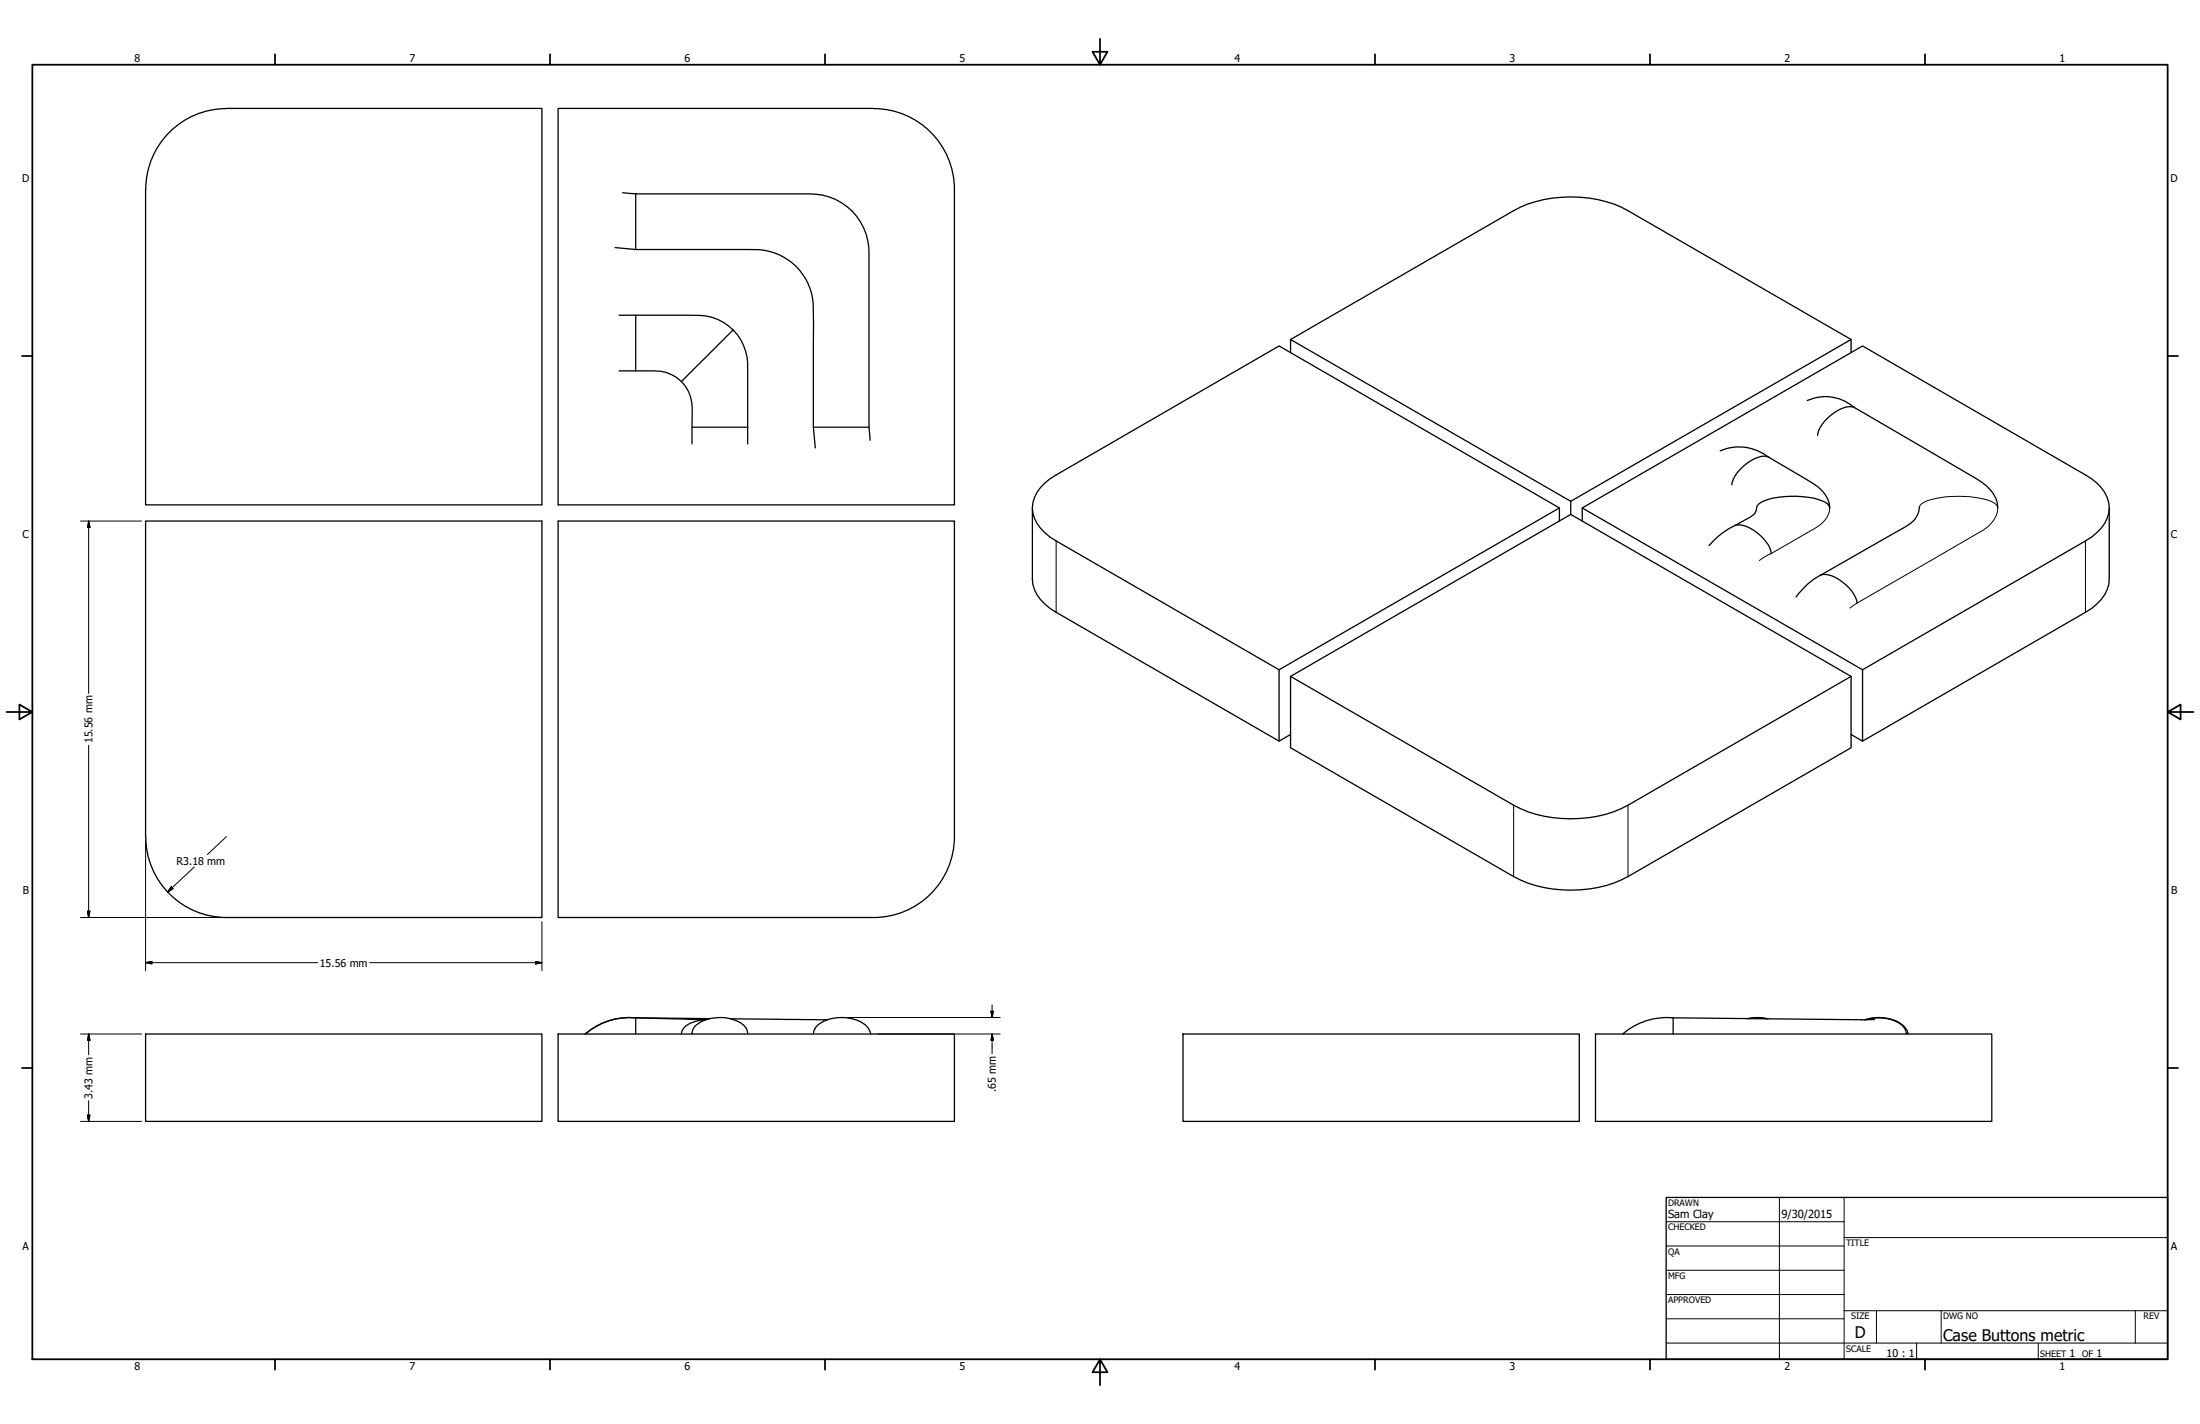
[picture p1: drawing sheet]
<svg xmlns="http://www.w3.org/2000/svg" width="864mm" height="559mm" viewBox="0 0 864 559" stroke-linecap="round" stroke-linejoin="round" font-family="sans-serif">
<!-- layer: Visible (ANSI) -->
<g fill="none" stroke="#000" stroke-width=".51">
<path d="M342.9 42.5h-123.8v155.6h155.5v-123.8a31.7 31.7 0 0 0-31.7-31.7M57.1 74.3v123.8h155.6v-155.6h-123.8a31.8 31.8 0 0 0-31.7 31.8M244.4 75.6l5.2 .5M249.6 76.1v21.8M249.6 76.1h64.9a24.4 24.4 0 0 1 21.7 8.7 24.5 24.5 0 0 1 4.9 17.9v64.9M241.4 97.2l8.2 .7M249.6 97.9h40.4a37 37 0 0 1 12.1 .8 22.8 22.8 0 0 1 17.1 20.4l.1 48.5M243 123.7h6.6M249.6 123.7h19.8a24.4 24.4 0 0 1 14.4 2.7l4 3.1M249.6 123.7v21.8M287.8 129.5a19.9 19.9 0 0 1 5.7 13.4v24.7M287.8 129.5l-20.3 20.2"/>
<path d="M506.6 138.4v-5.2l110 63.5v5.2l110 63.5v28l-87.5 50.6M506.6 133.2l87.6-50.5a49.4 49.4 0 0 1 44.9 0l87.5 50.5v5.2M726.6 133.2l-110 63.5M243 145.5h6.6M249.6 145.5h4.7a15.7 15.7 0 0 1 13.2 4.2M267.5 149.7a15.7 15.7 0 0 1 4.2 13.2v4.7M709.4 157.2a17.3 17.3 0 0 1 18.7 2.8M271.7 167.6v6.6M271.7 167.6h21.8M293.5 167.6v6.6M319.3 167.6h21.8M319.3 167.6l.7 8.2"/>
<path d="M341.1 167.6l.5 5.2M414.6 212.3l87.5 50.5M612.1 204.5v-5.2l-110 63.5v28l-87.5-50.5M621.1 204.5v-5.2l110-63.5 87.5 50.6a16.2 16.2 0 0 1 9.4 12.9 14.6 14.6 0 0 1-6.9 11.5l-2.5 1.5M681.1 206.2a11.7 11.7 0 0 1 10 4l1.2 1.2a9.7 9.7 0 0 1 3 5.8M714.7 225.7a9.5 9.5 0 0 1 8.6 2.8 13.4 13.4 0 0 1 5.7 8.2M828 227.3a14.6 14.6 0 0 1-6.9 11.5l-2.5 1.5M726.6 265.4l-87.5 50.6M506.6 288.2l-4.5 2.6M57.1 328.3v-123.8h155.6v155.5h-123.8a31.7 31.7 0 0 1-31.7-31.7M374.6 328.3v-123.8h-155.5v155.5h123.8a31.7 31.7 0 0 0 31.7-31.7M249.6 399.4a26.5 26.5 0 0 0-19.9 6.4"/>
<path d="M249.6 399.4l27.5 .8M249.6 399.4l29.2 .3M249.6 399.4v6.4M286.8 399.8l36.7 .4M656.8 399.4a26.5 26.5 0 0 0-19.8 6.4M656.8 399.4v6.4M656.8 399.4l74.1 .8M686 399.7a17.3 17.3 0 0 1 8.1 .1M686.6 399.7a17.3 17.3 0 0 1 6.9 .1M57.1 405.8h155.6v34.3h-155.6zM219.1 405.8h155.5v34.3h-155.5zM271.7 405.8v-.3a5.8 5.8 0 0 1 4.2-4.9 16.1 16.1 0 0 1 16.2 1.9 4.3 4.3 0 0 1 1.4 3.3"/>
<path d="M277 400.2a10.8 10.8 0 0 0-9 3.9l-.5 1.7M319.3 405.8l.1-1.1a8.6 8.6 0 0 1 7.6-5.1 14.1 14.1 0 0 1 13.9 3.9l.9 2.3M323.3 400.2h1.4M464.4 405.8h155.6v34.3h-155.6zM626.3 405.8h155.6v34.3h-155.6zM732 400.2a16.1 16.1 0 0 1 15.6 2.7l1.1 1.6 .3 1.3M732.3 400.2a15.7 15.7 0 0 1 14.4 2.2l1.5 2.2 .1 1.2M735.8 400.1l-5 .1"/>
</g>
<!-- layer: Visible Narrow (ANSI) -->
<path d="M718.2 199.3a9.5 9.5 0 0 1-5.3 7.8l-22.3 12.9M753.4 199.3a3.8 3.8 0 0 1 2.9-2.7 43.4 43.4 0 0 1 25 0 3.5 3.5 0 0 1 2.8 4.3 11.9 11.9 0 0 1-5.4 7l-49.7 28.8-2.8 1.9M414.6 212.3v28M818.6 212.3v28M594.2 316v28M639.1 316v28" fill="none" stroke="#000" stroke-width=".39"/>
<g fill="none" stroke="#000" stroke-width=".51">
<path d="M675.3 176.9a18.7 18.7 0 0 1 19 2.6M713.5 170.8a15.8 15.8 0 0 1 11.2-11.1l2.4-.1 .8 .3 46 26.9a19.9 19.9 0 0 1 9.6 8.9l.7 3.6M405.3 199.3v28a14.6 14.6 0 0 0 6.9 11.5l2.4 1.5M612.1 199.3l-110-63.5-87.5 50.6a16.2 16.2 0 0 0-9.3 12.9 14.6 14.6 0 0 0 6.9 11.5l2.4 1.5M621.1 199.3l110 63.5M679.8 190.3a14.9 14.9 0 0 1 8.6-10.2 7 7 0 0 1 5.8-.7l14.2 8.3a18.8 18.8 0 0 1 9.1 8.2l.6 1.6 .1 1.8a3.7 3.7 0 0 0-3-2.8 35.3 35.3 0 0 0-23.9 .6 3.1 3.1 0 0 0-1.9 3.2 8.8 8.8 0 0 1-4.9 4l-3.5 1.9M753.4 199.3a9.1 9.1 0 0 1-5.7 7.6l-33.1 18.8M828 199.3v28M616.6 201.9l-110 63.5M681.1 206.2a30.2 30.2 0 0 0-10.2 7.9M818.6 212.3l-87.5 50.5v28l-4.5-2.6M714.7 225.7a27.9 27.9 0 0 0-9.7 8.6"/>
<path d="M818.6 240.3l-87.5 50.5M639.1 316a49.9 49.9 0 0 1-44.9 0l-87.6-50.6v28l87.6 50.6a49.9 49.9 0 0 0 44.9 0"/>
</g>
<!-- layer: Border (ANSI) -->
<g fill="none" stroke="#000" stroke-width=".7">
<path d="M431.8 15.2v10.2l-2.9-5.1h5.8l-2.9 5.1M12.7 25.4h838.2v508h-838.2zM107.9 21.3v4.1M215.9 21.3v4.1M323.8 21.3v4.1M539.8 21.3v4.1M647.7 21.3v4.1M755.6 21.3v4.1M8.6 139.7h4.1M850.9 139.7h4.1M2.5 279.4h10.2l-5.1-2.9v5.8l5.1-2.9M850.9 279.4l5.1 2.9v-5.8l-5.1 2.9h10.2"/>
<path d="M8.6 419.1h4.1M850.9 419.1h4.1M107.9 533.4v4.1M215.9 533.4v4.1M323.8 533.4v4.1M431.8 533.4l2.9 5.1h-5.8l2.9-5.1v10.2M539.8 533.4v4.1M647.7 533.4v4.1M755.6 533.4v4.1"/>
</g>
<!-- layer: Title (ANSI) -->
<g fill="none" stroke="#000" stroke-width=".39">
<path d="M654 479.4h69.9M698.5 469.9v63.5M723.9 469.9v63.5M654 488.9h69.9M654 498.5h69.9M723.9 485.6h127M654 508h69.9M654 517.5h69.9M723.9 514.3h127M736.6 514.3v12.7M762 514.3v12.7M838.2 514.3v12.7"/>
<path d="M654 527h196.9M752.3 527v6.4M800.1 527v6.4"/>
</g>
<path d="M654 469.9h196.9v63.5h-196.9z" fill="none" stroke="#000" stroke-width=".51"/>
<!-- layer: Dimension (ANSI) -->
<g fill="none" stroke="#000" stroke-width=".39">
<path d="M31.6 204.5h24M34.8 204.5l.5 2.5h-.9zM34.8 204.5v67.6M34.8 292.5v67.5M57.1 329.9v51M88.9 328.3l-7.5 7M34.4 357.6h.9l-.5 2.4zM67.2 348l.7 .7-2.1 1.4zM76.3 340.2l-10.5 9.9M31.6 360h55.7M57.1 377.8l2.5-.5v1zM57.1 377.8h67.7"/>
<path d="M145.1 377.8h67.6M210.2 377.3l2.5 .5-2.5 .5zM212.7 361.7v19.2M332.7 399.3h59.9M389 396.8h1l-.6 2.5zM389.4 394.3v5M31.6 405.8h24M34.8 405.8l.5 2.4h-.9zM34.8 405.8v8.1M344.5 405.8h48.1M389.4 405.8l.6 2.4h-1zM389.4 405.8v7.6"/>
<path d="M34.4 437.6h.9l-.5 2.5zM34.8 431.9v8.2M31.6 440.1h24"/>
</g>
<g fill="#000" stroke="#000" stroke-width=".39">
<path d="M34.8 204.5l.5 2.5zM34.8 204.5l.5 2.5h-.9zM34.4 357.6l.4 2.4zM34.4 357.6h.9l-.5 2.4zM67.2 348l-1.4 2.1zM67.2 348l.7 .7-2.1 1.4zM57.1 377.8l2.5-.5zM57.1 377.8l2.5-.5v1zM210.2 378.3l2.5-.5zM210.2 377.3l2.5 .5-2.5 .5zM389 396.8l.4 2.5zM389 396.8h1l-.6 2.5z"/>
<path d="M34.8 405.8l.5 2.4zM34.8 405.8l.5 2.4h-.9zM389.4 405.8l.6 2.4zM389.4 405.8l.6 2.4h-1zM34.4 437.6l.4 2.5zM34.4 437.6h.9l-.5 2.5z"/>
</g>
<g font-size="6.3">
<text x="728.1" y="524.9">D</text>
<text x="762.8" y="526.2">Case Buttons metric</text>
</g>
<g font-size="4.4">
<text x="654.8" y="477.8">Sam Clay</text>
<text x="699.3" y="478">9/30/2015</text>
</g>
<g font-size="4.2">
<text x="52.8" y="24.4">8</text>
<text x="160.8" y="24.4">7</text>
<text x="268.7" y="24.4">6</text>
<text x="376.7" y="24.4">5</text>
<text x="484.6" y="24.4">4</text>
<text x="592.6" y="24.4">3</text>
<text x="700.5" y="24.4">2</text>
<text x="808.5" y="24.4">1</text>
<text x="8.8" y="71.4">D</text>
<text x="852" y="71.4">D</text>
<text x="8.9" y="211.1">C</text>
<text x="852.2" y="211.1">C</text>
<text x="36.3" y="291.7" transform="rotate(-90 36.3 291.7)">15.56 mm</text>
<text x="69.3" y="339.3">R3.18 mm</text>
<text x="9" y="350.8">B</text>
<text x="852.2" y="350.8">B</text>
<text x="125.5" y="379.3">15.56 mm</text>
<text x="36.3" y="431.2" transform="rotate(-90 36.3 431.2)">3.43 mm</text>
<text x="391" y="428.4" transform="rotate(-90 391 428.4)">.65 mm</text>
<text x="8.9" y="490.5">A</text>
<text x="852.2" y="490.5">A</text>
<text x="740.6" y="532.6">10 : 1</text>
<text x="812.4" y="532.6">1</text>
<text x="823" y="532.6">1</text>
<text x="52.8" y="537.5">8</text>
<text x="160.8" y="537.5">7</text>
<text x="268.7" y="537.5">6</text>
<text x="376.7" y="537.5">5</text>
<text x="484.6" y="537.5">4</text>
<text x="592.6" y="537.5">3</text>
<text x="700.5" y="537.5">2</text>
<text x="808.5" y="537.5">1</text>
</g>
<g font-size="3.5">
<text x="654.8" y="473.2">DRAWN</text>
<text x="654.8" y="482.8">CHECKED</text>
<text x="724.7" y="488.9">TITLE</text>
<text x="654.8" y="492.3">QA</text>
<text x="654.8" y="501.8">MFG</text>
<text x="654.8" y="511.4">APPROVED</text>
<text x="726.7" y="517.7">SIZE</text>
<text x="762.8" y="517.7">DWG NO</text>
<text x="841.4" y="517.7">REV</text>
<text x="724.7" y="530.4">SCALE</text>
<text x="800.9" y="532.6">SHEET</text>
<text x="817.4" y="532.6">OF</text>
</g>
</svg>
